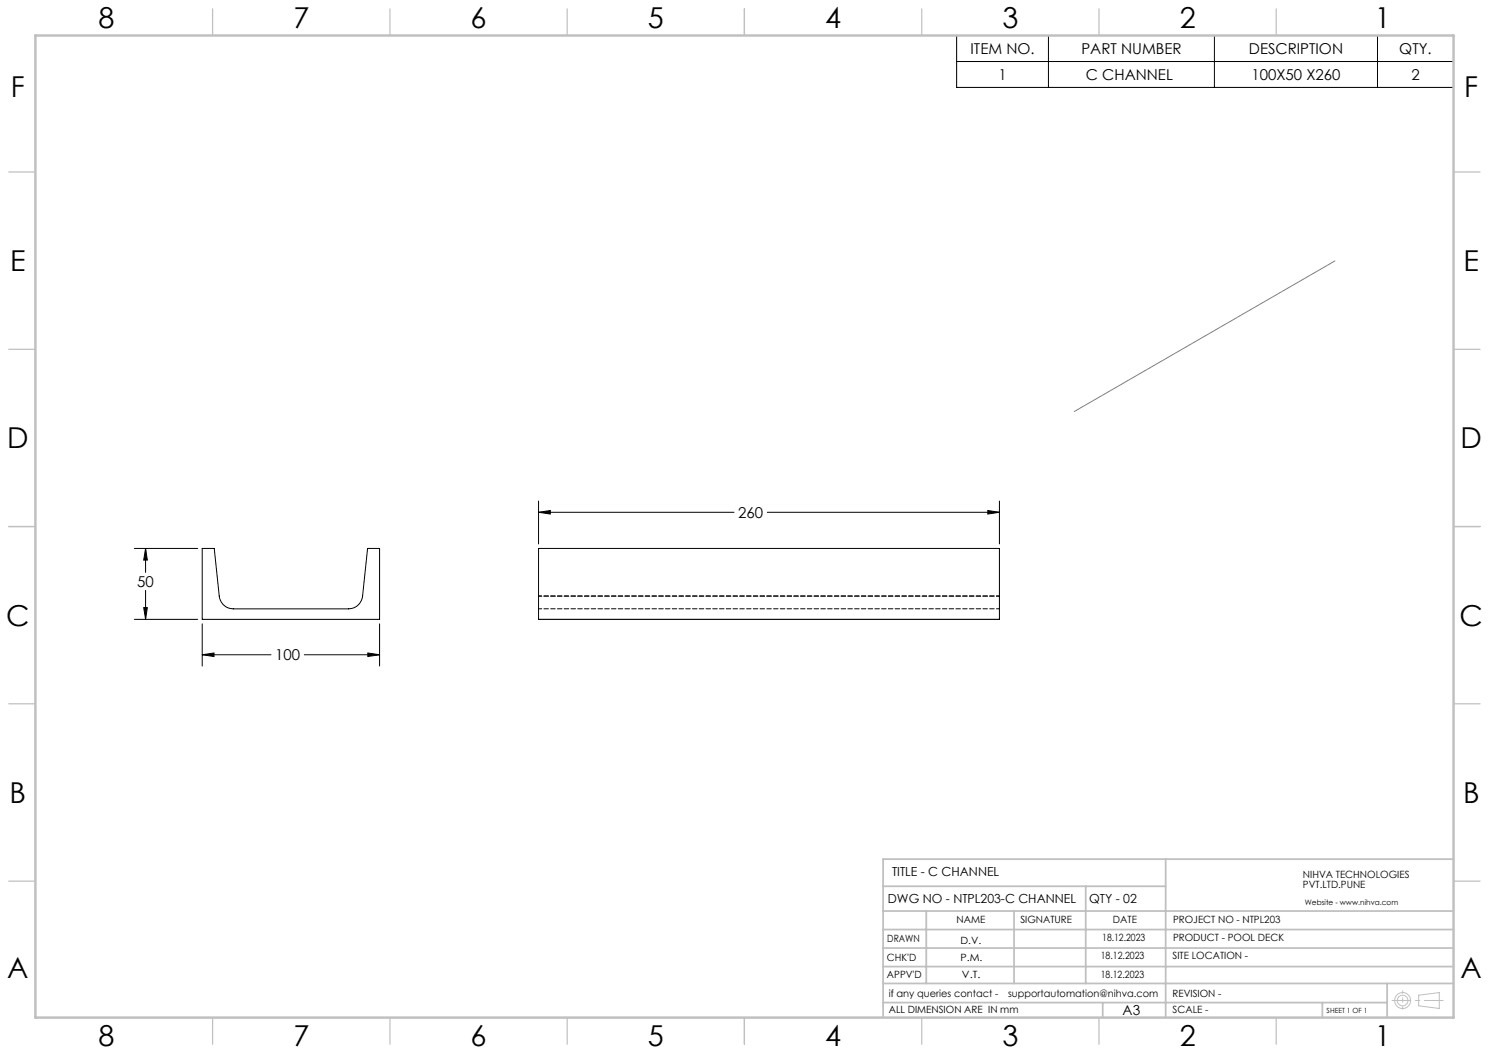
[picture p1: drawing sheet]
<svg xmlns="http://www.w3.org/2000/svg" width="420mm" height="297mm" viewBox="0 0 420 297" stroke-linecap="round" stroke-linejoin="round" font-family="sans-serif">
<g fill="none" stroke="#c0c0c0" stroke-width=".28">
<path d="M400.2 280.7l5.8-.7v4.4l-5.8-.7z"/>
<circle cx="395.6" cy="282.2" r="2.26"/>
<circle cx="395.6" cy="282.2" r="1.49"/>
</g>
<g fill="none" stroke="#000" stroke-width=".28">
<path d="M269.8 10h140.2v14.7h-140.2zM269.8 17.4h140.2M295.7 10v14.7M342.5 10v14.7M388.5 10v14.7M37.9 154.7h17.9M41.1 154.7l.5 3.3h-1.1zM41.1 154.7v6.8M57 154.7h3.4l1.4 13.4a4 4 0 0 0 4 3.6h32.5a4 4 0 0 0 4-3.6l1.4-13.4h3.4v20h-50.1zM151.9 141.3v12.1M151.9 144.5h55.1M151.9 154.7h130v20h-130z"/>
<path d="M151.9 144.5l3.3-.5v1zM216.4 144.5h65.5M278.6 144l3.3 .5-3.3 .5zM281.9 141.3v12.1M37.9 174.7h17.9M40.5 171.4h1.1l-.5 3.3zM41.1 166.5v8.2M57 176v11.9M107.1 176v11.9M57 184.7l3.4-.5v1zM57 184.7h19.4M85.8 184.7h21.3"/>
<path d="M103.8 184.2l3.3 .5-3.3 .5z"/>
</g>
<path d="M392.7 282.2h14.4" fill="none" stroke="#c0c0c0" stroke-width=".28" stroke-dasharray="15.2 1.3 1.3 1.3" stroke-dashoffset="9.9"/>
<path d="M395.7 279.5v5.1" fill="none" stroke="#c0c0c0" stroke-width=".28" stroke-dasharray="15.2 1.3 1.3 1.3" stroke-dashoffset="14.6"/>
<g fill="none" stroke="#c0c0c0" stroke-width=".35">
<path d="M60 2.5v7.5M110 2.5v7.5M160 2.5v7.5M210 2.5v7.5M260 2.5v7.5M310 2.5v7.5M360 2.5v7.5M2.5 48.5h7.5M410 48.5h7.5M2.5 98.5h7.5M410 98.5h7.5M2.5 148.5h7.5"/>
<path d="M410 148.5h7.5M2.5 198.5h7.5M410 198.5h7.5M2.5 248.5h7.5M410 248.5h7.5M60 287v7.5M110 287v7.5M160 287v7.5M210 287v7.5M260 287v7.5M310 287v7.5M360 287v7.5"/>
</g>
<g fill="none" stroke="#c0c0c0" stroke-width=".5">
<path d="M249.1 257h160.9M249.1 250h79.7M261.3 257v20.4M286 257v20.4M306.2 250v27.4M328.8 242.3v44.7M410 242.3h-160.9v44.7M249.1 272.6h160.9M249.1 267.4h160.9M249.1 262.2h160.9M249.1 277.4h160.9M391.3 277.4v9.6"/>
<path d="M249.1 282.8h142.2M311 282.8v4.2M373 282.8v4.2"/>
</g>
<path d="M10 10h400v277h-400z" fill="none" stroke="#c0c0c0" stroke-width=".7"/>
<path d="M376.6 73.6l-73.6 42.5M151.9 174.7h130" fill="none" stroke="#808080" stroke-width=".28"/>
<path d="M40.5 171.4h1.1l-.5 3.3zM41.1 154.7l.5 3.3h-1.1zM57 184.7l3.4-.5v1zM103.8 184.2l3.3 .5-3.3 .5zM151.9 144.5l3.3-.5v1zM278.6 144l3.3 .5-3.3 .5z" fill="#000"/>
<path d="M151.9 171.7h130M151.9 168.1h130" fill="none" stroke="#000" stroke-width=".28" stroke-dasharray="1.3 .6" stroke-dashoffset=".4"/>
<g font-size="8.1">
<text x="27.8" y="8">8</text>
<text x="82.8" y="8">7</text>
<text x="132.8" y="8">6</text>
<text x="182.8" y="8">5</text>
<text x="232.8" y="8">4</text>
<text x="282.8" y="8">3</text>
<text x="332.8" y="8">2</text>
<text x="387.8" y="8">1</text>
<text x="3" y="27.2">F</text>
<text x="413" y="27.2">F</text>
<text x="2.8" y="76.5">E</text>
<text x="412.8" y="76.5">E</text>
<text x="2" y="126.5">D</text>
<text x="412" y="126.5">D</text>
<text x="1.7" y="176.5">C</text>
<text x="411.7" y="176.5">C</text>
<text x="2.7" y="226.5">B</text>
<text x="412.7" y="226.5">B</text>
<text x="2" y="275.7">A</text>
<text x="412" y="275.7">A</text>
<text x="27.8" y="295">8</text>
<text x="82.8" y="295">7</text>
<text x="132.8" y="295">6</text>
<text x="182.8" y="295">5</text>
<text x="232.8" y="295">4</text>
<text x="282.8" y="295">3</text>
<text x="332.8" y="295">2</text>
<text x="387.8" y="295">1</text>
</g>
<g font-size="4.2">
<text x="273.8" y="15.2">ITEM NO.</text>
<text x="305" y="15.2">PART NUMBER</text>
<text x="352.3" y="15.2">DESCRIPTION</text>
<text x="394.7" y="15.2">QTY.</text>
<text x="281.6" y="22.5">1</text>
<text x="306.3" y="22.5">C CHANNEL</text>
<text x="353" y="22.5">100X50 X260</text>
<text x="398.1" y="22.5">2</text>
<text x="208.2" y="146.1">260</text>
<text x="38.7" y="165.6">50</text>
<text x="77.6" y="186.3">100</text>
</g>
<text font-size="3.9" x="316.7" y="286.4">A3</text>
<g font-size="3.5">
<text x="251.6" y="247.2">TITLE - C CHANNEL</text>
<text x="250.4" y="254.8">DWG NO - NTPL203-C CHANNEL</text>
<text x="307.2" y="254.8">QTY - 02</text>
</g>
<g font-size="2.8">
<text x="367.5" y="247.7">NIHVA TECHNOLOGIES</text>
<text x="367.5" y="250.5">PVT.LTD.PUNE</text>
<text x="269.8" y="260.4">NAME</text>
<text x="287.8" y="260.4">SIGNATURE</text>
<text x="313.9" y="260.5">DATE</text>
<text x="330.9" y="260.5">PROJECT NO - NTPL203</text>
<text x="250.3" y="265.7">DRAWN</text>
<text x="270.9" y="266.1">D.V.</text>
<text x="310.9" y="265.5">18.12.2023</text>
<text x="330.9" y="265.5">PRODUCT - POOL DECK</text>
<text x="250.2" y="271.1">CHK'D</text>
<text x="250.2" y="275.8">APPV'D</text>
<text x="270.9" y="271.1">P.M.</text>
<text x="271.3" y="275.8">V.T.</text>
<text x="310.5" y="270.6">18.12.2023</text>
<text x="310.5" y="275.8">18.12.2023</text>
<text x="330.7" y="270.6">SITE LOCATION -</text>
<text x="250.7" y="281.1">if any queries contact -</text>
<text x="284.3" y="281.1">supportautomation@nihva.com</text>
<text x="330.7" y="281.1">REVISION -</text>
<text x="250.7" y="285.6">ALL DIMENSION ARE IN mm</text>
<text x="330.7" y="285.6">SCALE -</text>
</g>
<text font-size="2.1" x="368.1" y="255.1">Website - www.nihva.com</text>
<text font-size="2" x="374.2" y="285.6">SHEET 1 OF 1</text>
</svg>
